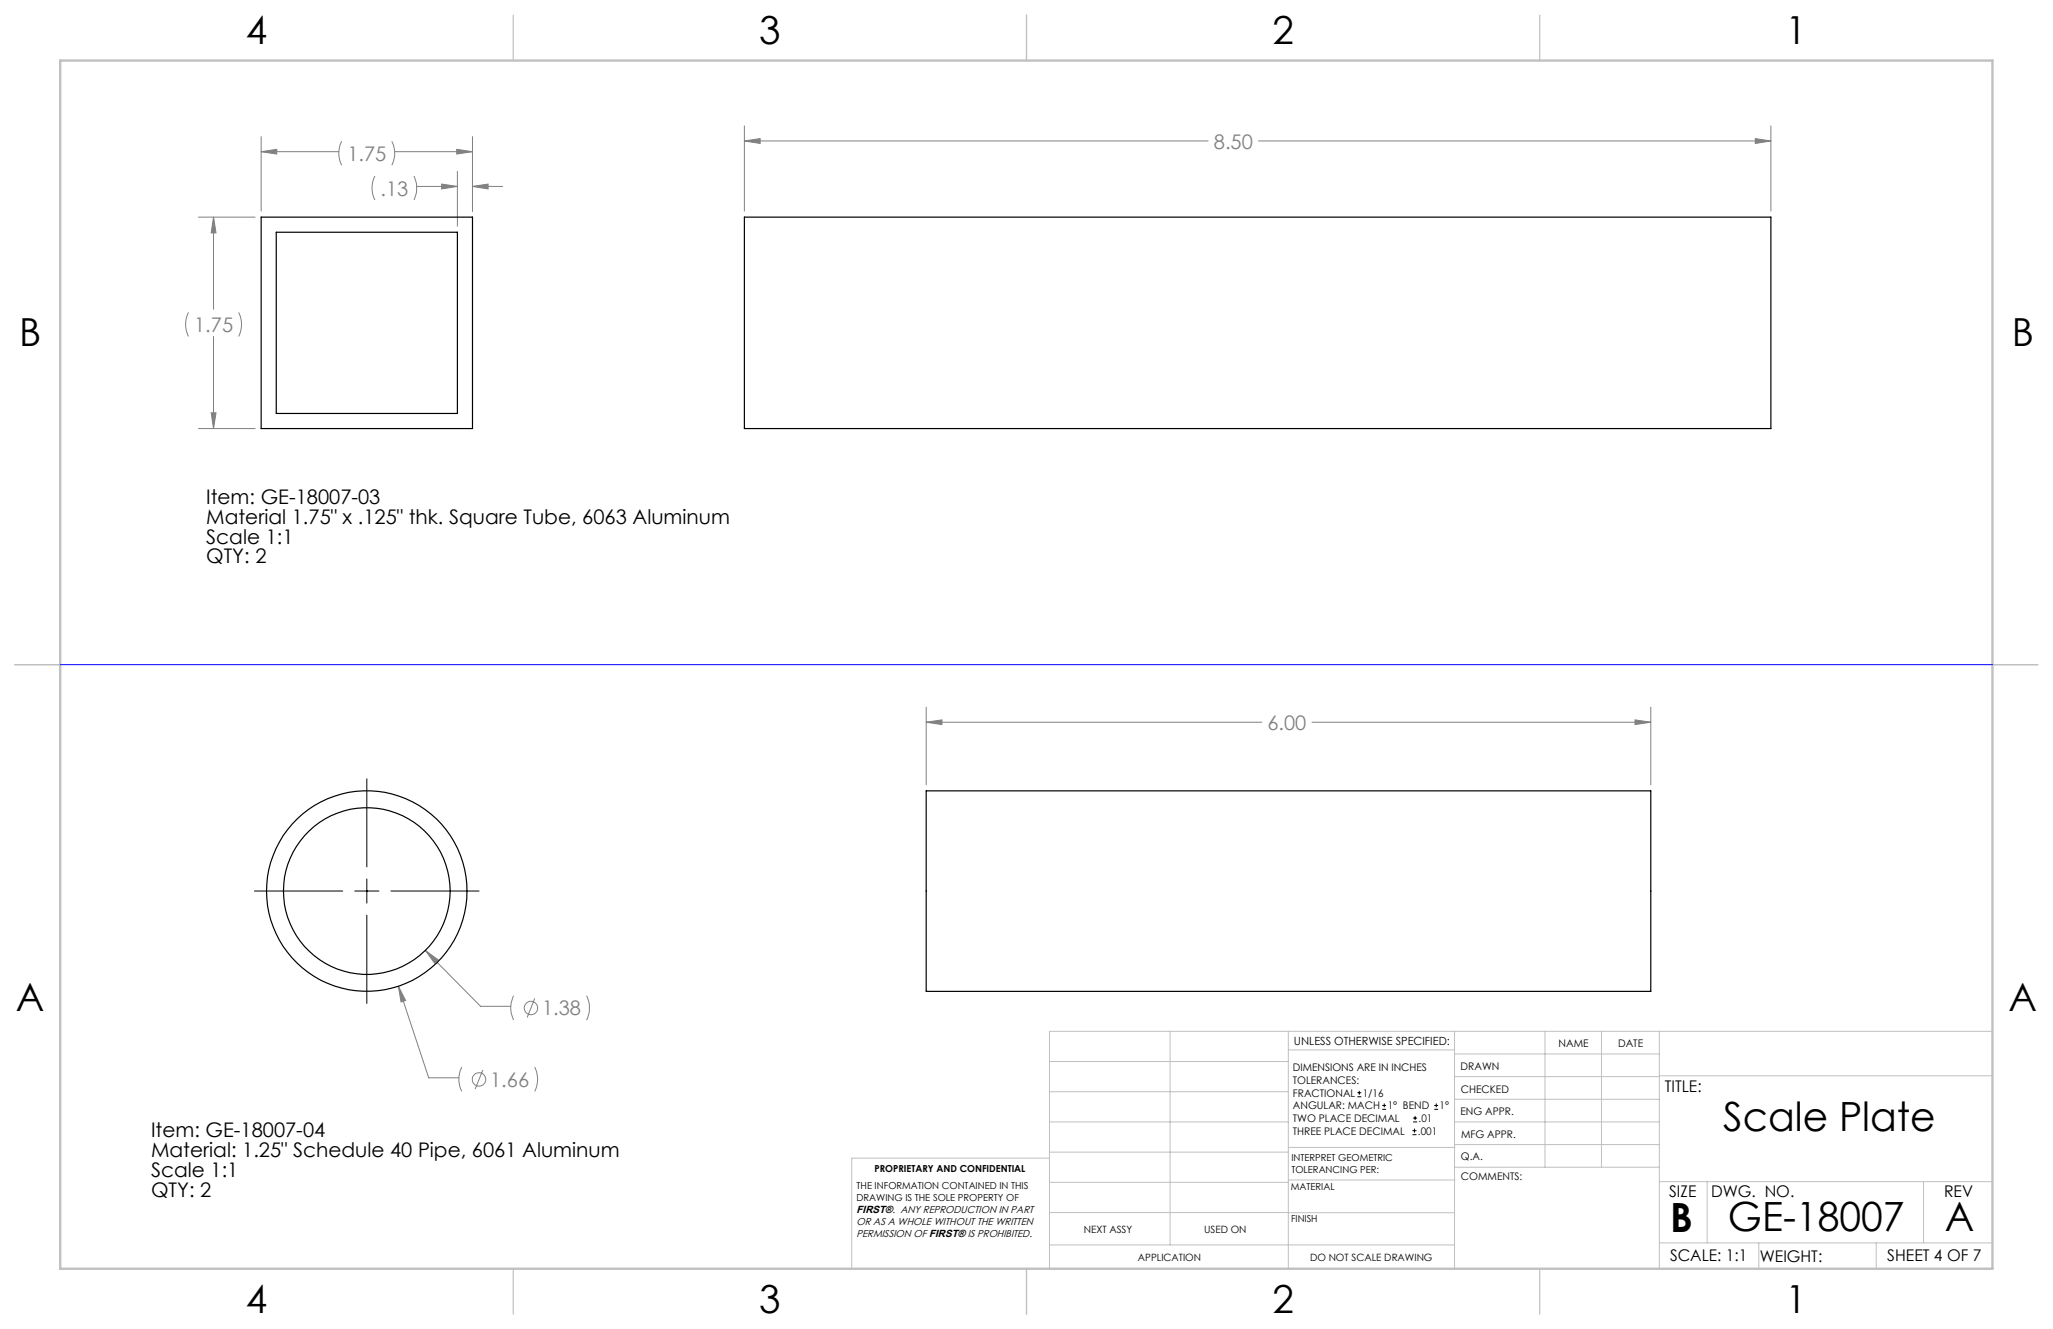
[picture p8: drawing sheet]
<svg xmlns="http://www.w3.org/2000/svg" width="432mm" height="279mm" viewBox="0 0 432 279" stroke-linecap="round" stroke-linejoin="round" font-family="sans-serif">
<g fill="none" stroke="#c0c0c0" stroke-width=".21">
<path d="M246.1 216.8v44.9M271 216.8v49.9M305.9 216.8v49.9M324.9 216.8v28.6M336.8 216.8v28.6M349 216.8v49.9M419.1 216.8h-198.4v49.9M220.7 235.9h50.3M220.7 229.5h50.3M220.7 223.2h50.3M271 220.7h34.9M305.9 231.1h43.1"/>
<path d="M305.9 226.3h43.1M305.9 221.6h43.1M305.9 235.9h43.1M349 226.2h70.1M220.7 248.6h50.3M220.7 242.2h50.3M220.7 254.9h50.3M220.7 243.5h-41.6v23.2M271 255h34.9M271 248.1h35M271 241.2h35M305.9 240.6h43.1"/>
<path d="M306 245.4h43M349 248.4h70.1M359.1 248.4v12.9M404.6 248.4v12.9M220.7 261.7h85.2M349 261.3h70.1M369.9 261.3v5.4M394.6 261.3v5.4"/>
</g>
<path d="M108 3.2v9.5M215.9 3.2v9.5M323.8 3.2v9.5M3.1 139.7h9.6M419.1 139.7h9.5M108 266.7v9.6M215.9 266.7v9.6M323.8 266.7v9.6" fill="none" stroke="#c0c0c0" stroke-width=".25"/>
<path d="M12.7 12.7h406.4v254h-406.4z" fill="none" stroke="#c0c0c0" stroke-width=".5"/>
<g fill="none" stroke="#808080" stroke-width=".21">
<path d="M54.9 31.9l3.3-.5v1zM54.9 28.7v15.7M54.9 31.9h16.4M71.9 29.7a5.6 5.6 0 0 0 0 5M78.8 37a5.6 5.6 0 0 0 0 5.1M82.4 29.7a5.6 5.6 0 0 1 0 5M83 31.9h16.4M87.1 37a5.9 5.9 0 0 1 0 5.1M87.6 39.2h8.6M92.9 38.7l3.3 .5-3.3 .5zM96.1 31.4l3.3 .5-3.3 .5zM96.2 36v11.6"/>
<path d="M99.4 39.2l3.3-.5v1zM99.4 28.7v15.7M99.4 39.2h6.3M156.6 29.6l3.3-.5v1.1zM156.6 26.5v17.9M156.6 29.6h97.5M264.7 29.6h107.8M369.2 29.1l3.3 .5-3.3 .6zM372.5 26.5v17.9M41.7 45.6h12M44.9 45.6l.5 3.4h-1zM44.9 45.6v19.4"/>
<path d="M39.7 65.7a5.6 5.6 0 0 0 0 5M44.9 70.7v19.4M50.2 65.7a5.6 5.6 0 0 1 0 5M41.7 90.1h12M44.4 86.8h1l-.5 3.3zM194.8 151.8l3.3-.5v1zM194.8 148.7v16.3M194.8 151.8h70.6M275.9 151.8h71.3M343.9 151.3l3.3 .5-3.3 .5zM347.2 148.7v16.3M89.5 199.8l2.6 2-.7 .7z"/>
<path d="M89.5 199.8l11.6 11.8h6.3M83.8 207.3l1.5 3-1 .3zM83.8 207.3l6.4 19.3h6.3M108 209.3a5.7 5.7 0 0 0 0 5.2M112.5 209.9l-1.6 4M123.4 209.3a5.7 5.7 0 0 1 0 5.2M97.1 224.3a5.7 5.7 0 0 0 0 5.1M101.6 224.9l-1.7 4.1M112.5 224.3a5.7 5.7 0 0 1 0 5.1"/>
<circle cx="111.7" cy="211.9" r="1.4"/>
<circle cx="100.7" cy="226.9" r="1.42"/>
</g>
<path d="M77.2 163.7v18.5M53.5 187.3h18.6M74.6 187.3h5.1M77.2 184.8v5.1M77.2 192.4v18.6M82.2 187.3h18.6" fill="none" stroke="#000" stroke-width=".21"/>
<path d="M12.7 139.7h406.4" fill="none" stroke="#00f" stroke-width=".21"/>
<path d="M44.9 45.6l.5 3.4h-1zM44.4 86.8h1l-.5 3.3zM54.9 31.9l3.3-.5v1zM96.1 31.4l3.3 .5-3.3 .5zM92.9 38.7l3.3 .5-3.3 .5zM99.4 39.2l3.3-.5v1zM156.6 29.6l3.3-.5v1.1zM369.2 29.1l3.3 .5-3.3 .6zM89.5 199.8l1.9 2.7 .7-.7zM83.8 207.3l.5 3.3 1-.3zM343.9 151.3l3.3 .5-3.3 .5zM194.8 151.8l3.3-.5v1z" fill="#808080"/>
<g fill="none" stroke="#000" stroke-width=".25">
<path d="M54.9 45.6h44.5v44.5h-44.5zM58.1 48.8h38.1v38.1h-38.1zM156.6 45.6h215.9v44.5h-215.9zM194.8 166.3h152.4v42.1h-152.4z"/>
<circle cx="77.1" cy="187.3" r="21.1"/>
<circle cx="77.2" cy="187.3" r="17.5"/>
</g>
<g fill="none" stroke="#000" stroke-width=".21">
<path d="M285.5 230.6h.8M285.5 229.7h.8M285.9 229.3v.9M290.7 233.2h.8M290.7 232.4h.8M291.1 232v.8M297.1 238.5h.8M297.1 237.7h.8M297.2 235.9h.9M297.2 235.1h.9M297.5 237.3v.8M297.6 234.6v.9"/>
<path d="M301.7 233.2h.8M301.7 232.4h.8M302.1 232v.8"/>
</g>
<g font-size="8.5">
<text x="362.4" y="237.7">Scale Plate</text>
<text x="351.3" y="259">B</text>
<text x="363.4" y="258.9">GE-18007</text>
<text x="409.1" y="258.9">A</text>
</g>
<g font-size="8.1">
<text x="51.7" y="9.3">4</text>
<text x="159.7" y="9.3">3</text>
<text x="267.6" y="9.3">2</text>
<text x="375.6" y="9.3">1</text>
<text x="4" y="72.8">B</text>
<text x="423.1" y="72.8">B</text>
<text x="3.3" y="212.5">A</text>
<text x="422.4" y="212.5">A</text>
<text x="51.7" y="276">4</text>
<text x="159.7" y="276">3</text>
<text x="267.6" y="276">2</text>
<text x="375.6" y="276">1</text>
</g>
<g font-size="4.2" fill="#808080">
<text x="73.1" y="33.8">1.75</text>
<text x="255.3" y="31.2">8.50</text>
<text x="80" y="41.1">.13</text>
<text x="40.8" y="69.8">1.75</text>
<text x="266.6" y="153.4">6.00</text>
<text x="114" y="213.5">1.38</text>
<text x="103.1" y="228.5">1.66</text>
</g>
<g font-size="4.2">
<text x="43.4" y="105.9">Item: GE-18007-03</text>
<text x="43.4" y="110.1">Material 1.75&quot; x .125&quot; thk. Square Tube, 6063 Aluminum</text>
<text x="43.4" y="114.3">Scale 1:1</text>
<text x="43.4" y="118.4">QTY: 2</text>
<text x="31.8" y="239">Item: GE-18007-04</text>
<text x="31.8" y="243.2">Material: 1.25&quot; Schedule 40 Pipe, 6061 Aluminum</text>
<text x="31.8" y="247.4">Scale 1:1</text>
<text x="31.8" y="251.5">QTY: 2</text>
</g>
<g font-size="3.4">
<text x="350.2" y="229.5">TITLE:</text>
<text x="351.1" y="251.6">SIZE</text>
<text x="359.9" y="251.6">DWG. NO.</text>
<text x="408.9" y="251.7">REV</text>
<text x="351.2" y="265.2">SCALE: 1:1</text>
<text x="370.1" y="265.3">WEIGHT:</text>
<text x="396.9" y="265.2">SHEET 4 OF 7</text>
</g>
<text font-size="2.4" x="272.2" y="219.7">UNLESS OTHERWISE SPECIFIED:</text>
<g font-size="2.2">
<text x="327.8" y="220.1">NAME</text>
<text x="340.3" y="220.2">DATE</text>
<text x="271.9" y="225.3">DIMENSIONS ARE IN INCHES</text>
<text x="271.9" y="227.9">TOLERANCES:</text>
<text x="307.2" y="224.9">DRAWN</text>
<text x="271.9" y="230.6">FRACTIONAL</text>
<text x="271.9" y="233.2">ANGULAR: MACH</text>
<text x="286.6" y="230.6">1/16</text>
<text x="291.9" y="233.2">1° BEND</text>
<text x="302.8" y="233.2">1°</text>
<text x="307.3" y="229.8">CHECKED</text>
<text x="271.9" y="238.5">THREE PLACE DECIMAL</text>
<text x="271.9" y="235.9">TWO PLACE DECIMAL</text>
<text x="298.2" y="238.5">.001</text>
<text x="298.4" y="235.9">.01</text>
<text x="307.2" y="234.5">ENG APPR.</text>
<text x="307.3" y="239.2">MFG APPR.</text>
<text x="307.3" y="243.9">Q.A.</text>
<text x="307.3" y="248.1">COMMENTS:</text>
<text x="180.2" y="255.1">FIRST®. ANY REPRODUCTION IN PART</text>
</g>
<g font-size="2.1">
<text x="180.2" y="257.6">OR AS A WHOLE WITHOUT THE WRITTEN</text>
<text x="180.2" y="260.1">PERMISSION OF FIRST® IS PROHIBITED.</text>
<text x="227.9" y="259.2">NEXT ASSY</text>
<text x="253.3" y="259.2">USED ON</text>
<text x="239.3" y="265">APPLICATION</text>
<text x="275.5" y="265.1">DO NOT SCALE DRAWING</text>
</g>
<g font-size="2">
<text x="271.6" y="244.1">INTERPRET GEOMETRIC</text>
<text x="180.2" y="250">THE INFORMATION CONTAINED IN THIS</text>
<text x="183.9" y="246.4">PROPRIETARY AND CONFIDENTIAL</text>
<text x="271.5" y="250.2">MATERIAL</text>
<text x="271.6" y="246.6">TOLERANCING PER:</text>
<text x="180.2" y="252.5">DRAWING IS THE SOLE PROPERTY OF</text>
<text x="271.5" y="257">FINISH</text>
</g>
</svg>
